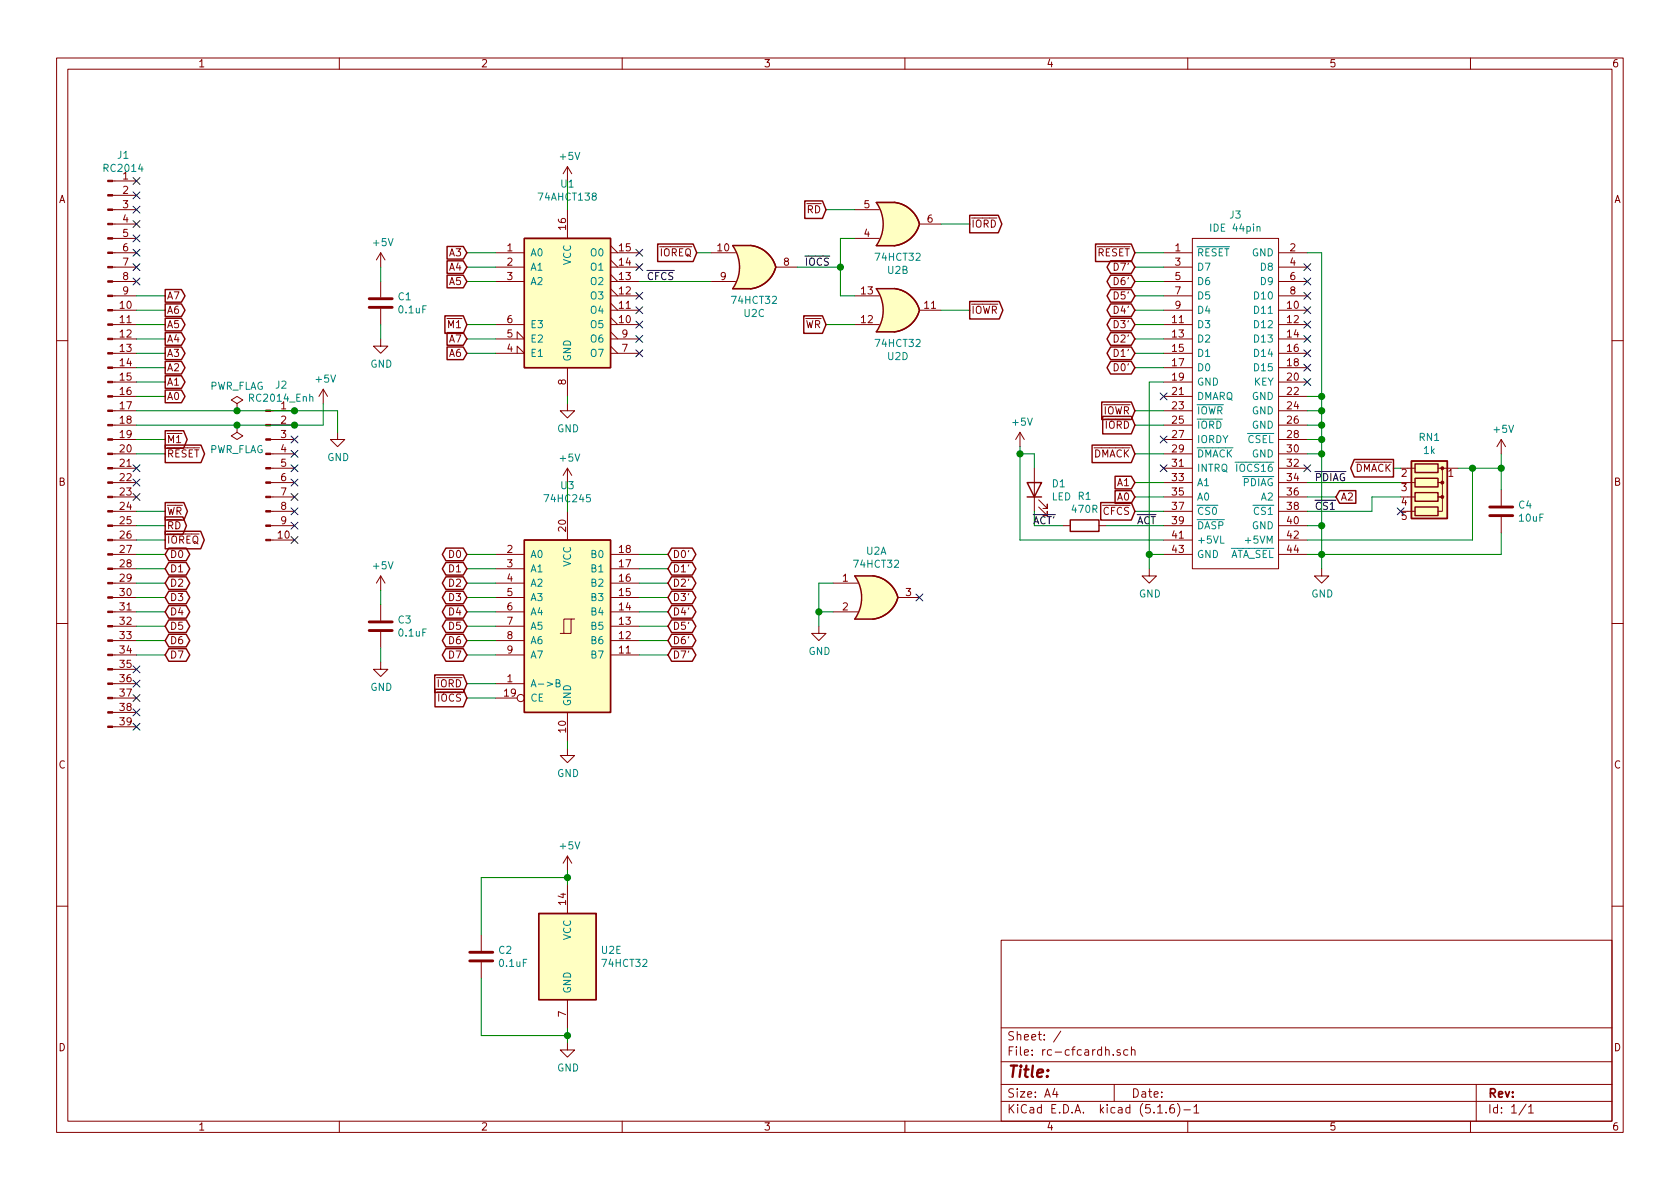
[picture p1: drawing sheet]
EESchema Schematic File Version 4
EELAYER 30 0
EELAYER END
$Descr A4 11693 8268
encoding utf-8
Sheet 1 1
Title ""
Date ""
Rev ""
Comp ""
Comment1 ""
Comment2 ""
Comment3 ""
Comment4 ""
$EndDescr
$Comp
L Connector:Conn_01x39_Male J1
U 1 1
P 750 3150
F 0 "J1" H 858 5231 50  0000 C CNN
F 1 "RC2014" H 858 5140 50  0000 C CNN
F 2 "Connector_PinHeader_2.54mm:PinHeader_1x39_P2.54mm_Vertical" H 750 3150 50  0001 C CNN
F 3 "~" H 750 3150 50  0001 C CNN
	1    750  3150
	1    0    0    -1  
$EndComp
$Comp
L Connector:Conn_01x10_Male J2
U 1 1
P 1850 3250
F 0 "J2" H 1958 3831 50  0000 C CNN
F 1 "RC2014_Enh" H 1958 3740 50  0000 C CNN
F 2 "Connector_PinHeader_2.54mm:PinHeader_1x10_P2.54mm_Vertical" H 1850 3250 50  0001 C CNN
F 3 "~" H 1850 3250 50  0001 C CNN
	1    1850 3250
	1    0    0    -1  
$EndComp
Wire Wire Line
	950  2050 1150 2050
Wire Wire Line
	1150 2150 950  2150
Wire Wire Line
	950  2250 1150 2250
Wire Wire Line
	1150 2350 950  2350
Wire Wire Line
	950  2450 1150 2450
Wire Wire Line
	1150 2550 950  2550
Wire Wire Line
	950  2650 1150 2650
Wire Wire Line
	1150 2750 950  2750
$Comp
L power:GND #PWR0101
U 1 1
P 2350 3000
F 0 "#PWR0101" H 2350 2750 50  0001 C CNN
F 1 "GND" H 2355 2827 50  0000 C CNN
F 2 "" H 2350 3000 50  0001 C CNN
F 3 "" H 2350 3000 50  0001 C CNN
	1    2350 3000
	1    0    0    -1  
$EndComp
Wire Wire Line
	950  2850 1650 2850
Wire Wire Line
	950  2950 1650 2950
Text GLabel 1150 2750 2    50   Output ~ 0
A0
Text GLabel 1150 2650 2    50   Output ~ 0
A1
Text GLabel 1150 2550 2    50   Output ~ 0
A2
Text GLabel 1150 2450 2    50   Output ~ 0
A3
Text GLabel 1150 2350 2    50   Output ~ 0
A4
Text GLabel 1150 2250 2    50   Output ~ 0
A5
Text GLabel 1150 2150 2    50   Output ~ 0
A6
Text GLabel 1150 2050 2    50   Output ~ 0
A7
Text GLabel 1150 3850 2    50   BiDi ~ 0
D0
Text GLabel 1150 3950 2    50   BiDi ~ 0
D1
Text GLabel 1150 4050 2    50   BiDi ~ 0
D2
Text GLabel 1150 4150 2    50   BiDi ~ 0
D3
Text GLabel 1150 4250 2    50   BiDi ~ 0
D4
Text GLabel 1150 4350 2    50   BiDi ~ 0
D5
Text GLabel 1150 4450 2    50   BiDi ~ 0
D6
Text GLabel 1150 4550 2    50   BiDi ~ 0
D7
Wire Wire Line
	950  3850 1150 3850
Wire Wire Line
	950  3950 1150 3950
Wire Wire Line
	950  4050 1150 4050
Wire Wire Line
	950  4150 1150 4150
Wire Wire Line
	950  4250 1150 4250
Wire Wire Line
	950  4350 1150 4350
Wire Wire Line
	950  4450 1150 4450
Wire Wire Line
	950  4550 1150 4550
Text GLabel 1150 3550 2    50   Output ~ 0
~WR
Text GLabel 1150 3650 2    50   Output ~ 0
~RD
Wire Wire Line
	1150 3650 950  3650
Wire Wire Line
	1150 3550 950  3550
NoConn ~ 950  4650
NoConn ~ 950  4750
NoConn ~ 950  4850
NoConn ~ 950  4950
NoConn ~ 950  5050
$Comp
L power:+5V #PWR0105
U 1 1
P 2250 2800
F 0 "#PWR0105" H 2250 2650 50  0001 C CNN
F 1 "+5V" H 2265 2973 50  0000 C CNN
F 2 "" H 2250 2800 50  0001 C CNN
F 3 "" H 2250 2800 50  0001 C CNN
	1    2250 2800
	1    0    0    -1  
$EndComp
$Comp
L power:PWR_FLAG #FLG0101
U 1 1
P 1650 2850
F 0 "#FLG0101" H 1650 2925 50  0001 C CNN
F 1 "PWR_FLAG" H 1650 3023 50  0000 C CNN
F 2 "" H 1650 2850 50  0001 C CNN
F 3 "~" H 1650 2850 50  0001 C CNN
	1    1650 2850
	1    0    0    -1  
$EndComp
$Comp
L power:PWR_FLAG #FLG0102
U 1 1
P 1650 2950
F 0 "#FLG0102" H 1650 3025 50  0001 C CNN
F 1 "PWR_FLAG" H 1650 3123 50  0000 C CNN
F 2 "" H 1650 2950 50  0001 C CNN
F 3 "~" H 1650 2950 50  0001 C CNN
	1    1650 2950
	-1   0    0    1   
$EndComp
Wire Wire Line
	2050 2850 2350 2850
Wire Wire Line
	2350 2850 2350 3000
Wire Wire Line
	2050 2950 2250 2950
Wire Wire Line
	2250 2950 2250 2800
NoConn ~ 2050 3750
NoConn ~ 2050 3650
NoConn ~ 2050 3550
NoConn ~ 2050 3450
NoConn ~ 2050 3350
NoConn ~ 2050 3250
NoConn ~ 2050 3050
NoConn ~ 950  3250
NoConn ~ 950  3350
Text GLabel 1150 3750 2    50   Output ~ 0
~IOREQ
Wire Wire Line
	950  3750 1150 3750
Text GLabel 1150 3150 2    50   Output ~ 0
~RESET
Wire Wire Line
	950  3150 1150 3150
Connection ~ 2050 2850
Connection ~ 2050 2950
Connection ~ 1650 2950
Wire Wire Line
	1650 2950 2050 2950
Connection ~ 1650 2850
Wire Wire Line
	1650 2850 2050 2850
NoConn ~ 2050 3150
NoConn ~ 950  1250
NoConn ~ 950  1350
NoConn ~ 950  1450
NoConn ~ 950  1550
NoConn ~ 950  1650
NoConn ~ 950  1750
NoConn ~ 950  1850
NoConn ~ 950  1950
NoConn ~ 950  3450
Text GLabel 1150 3050 2    50   Output ~ 0
~M1
Wire Wire Line
	950  3050 1150 3050
$Comp
L 74xx:74LS32 U2
U 3 1
P 5250 1850
F 0 "U2" H 5250 2175 50  0000 C CNN
F 1 "74HCT32" H 5250 2084 50  0000 C CNN
F 2 "Package_DIP:DIP-14_W7.62mm_LongPads" H 5250 1850 50  0001 C CNN
F 3 "http://www.ti.com/lit/gpn/sn74LS32" H 5250 1850 50  0001 C CNN
	3    5250 1850
	1    0    0    1   
$EndComp
$Comp
L 74xx:74LS32 U2
U 4 1
P 6250 2150
F 0 "U2" H 6250 2475 50  0000 C CNN
F 1 "74HCT32" H 6250 2384 50  0000 C CNN
F 2 "Package_DIP:DIP-14_W7.62mm_LongPads" H 6250 2150 50  0001 C CNN
F 3 "http://www.ti.com/lit/gpn/sn74LS32" H 6250 2150 50  0001 C CNN
	4    6250 2150
	1    0    0    1   
$EndComp
$Comp
L 74xx:74LS32 U2
U 5 1
P 3950 6650
F 0 "U2" H 4180 6696 50  0000 L CNN
F 1 "74HCT32" H 4180 6605 50  0000 L CNN
F 2 "Package_DIP:DIP-14_W7.62mm_LongPads" H 3950 6650 50  0001 C CNN
F 3 "http://www.ti.com/lit/gpn/sn74LS32" H 3950 6650 50  0001 C CNN
	5    3950 6650
	1    0    0    -1  
$EndComp
Text GLabel 3250 3850 0    50   BiDi ~ 0
D0
Text GLabel 3250 3950 0    50   BiDi ~ 0
D1
Text GLabel 3250 4050 0    50   BiDi ~ 0
D2
Text GLabel 3250 4150 0    50   BiDi ~ 0
D3
Text GLabel 3250 4250 0    50   BiDi ~ 0
D4
Text GLabel 3250 4350 0    50   BiDi ~ 0
D5
Text GLabel 3250 4450 0    50   BiDi ~ 0
D6
Text GLabel 3250 4550 0    50   BiDi ~ 0
D7
Wire Wire Line
	3250 3850 3450 3850
Wire Wire Line
	3250 3950 3450 3950
Wire Wire Line
	3250 4050 3450 4050
Wire Wire Line
	3250 4150 3450 4150
Wire Wire Line
	3250 4250 3450 4250
Wire Wire Line
	3250 4350 3450 4350
Wire Wire Line
	3250 4450 3450 4450
Wire Wire Line
	3250 4550 3450 4550
Text GLabel 4850 1750 0    50   Input ~ 0
~IOREQ
Wire Wire Line
	4850 1750 4950 1750
$Comp
L power:+5V #PWR0102
U 1 1
P 3950 6050
F 0 "#PWR0102" H 3950 5900 50  0001 C CNN
F 1 "+5V" H 3965 6223 50  0000 C CNN
F 2 "" H 3950 6050 50  0001 C CNN
F 3 "" H 3950 6050 50  0001 C CNN
	1    3950 6050
	1    0    0    -1  
$EndComp
$Comp
L power:GND #PWR0103
U 1 1
P 3950 7250
F 0 "#PWR0103" H 3950 7000 50  0001 C CNN
F 1 "GND" H 3955 7077 50  0000 C CNN
F 2 "" H 3950 7250 50  0001 C CNN
F 3 "" H 3950 7250 50  0001 C CNN
	1    3950 7250
	1    0    0    -1  
$EndComp
Wire Wire Line
	3950 6150 3950 6100
Wire Wire Line
	3950 7150 3950 7200
$Comp
L power:+5V #PWR0107
U 1 1
P 3950 3350
F 0 "#PWR0107" H 3950 3200 50  0001 C CNN
F 1 "+5V" H 3965 3523 50  0000 C CNN
F 2 "" H 3950 3350 50  0001 C CNN
F 3 "" H 3950 3350 50  0001 C CNN
	1    3950 3350
	1    0    0    -1  
$EndComp
$Comp
L power:GND #PWR0108
U 1 1
P 3950 5200
F 0 "#PWR0108" H 3950 4950 50  0001 C CNN
F 1 "GND" H 3955 5027 50  0000 C CNN
F 2 "" H 3950 5200 50  0001 C CNN
F 3 "" H 3950 5200 50  0001 C CNN
	1    3950 5200
	1    0    0    -1  
$EndComp
$Comp
L 74xx:74LS245 U3
U 1 1
P 3950 4350
F 0 "U3" H 3950 5331 50  0000 C CNN
F 1 "74HC245" H 3950 5240 50  0000 C CNN
F 2 "Package_DIP:DIP-20_W7.62mm_LongPads" H 3950 4350 50  0001 C CNN
F 3 "http://www.ti.com/lit/gpn/sn74LS245" H 3950 4350 50  0001 C CNN
	1    3950 4350
	1    0    0    -1  
$EndComp
Wire Wire Line
	3950 3350 3950 3550
Wire Wire Line
	3950 5150 3950 5200
$Comp
L power:GND #PWR0109
U 1 1
P 8000 3950
F 0 "#PWR0109" H 8000 3700 50  0001 C CNN
F 1 "GND" H 8005 3777 50  0000 C CNN
F 2 "" H 8000 3950 50  0001 C CNN
F 3 "" H 8000 3950 50  0001 C CNN
	1    8000 3950
	1    0    0    -1  
$EndComp
Wire Wire Line
	8100 2650 8000 2650
$Comp
L power:GND #PWR0110
U 1 1
P 9200 3950
F 0 "#PWR0110" H 9200 3700 50  0001 C CNN
F 1 "GND" H 9205 3777 50  0000 C CNN
F 2 "" H 9200 3950 50  0001 C CNN
F 3 "" H 9200 3950 50  0001 C CNN
	1    9200 3950
	1    0    0    -1  
$EndComp
Wire Wire Line
	9200 1750 9200 2750
$Comp
L Device:R_Network04 RN1
U 1 1
P 9950 3450
F 0 "RN1" V 9533 3450 50  0000 C CNN
F 1 "1k" V 9624 3450 50  0000 C CNN
F 2 "Resistor_THT:R_Array_SIP5" V 10225 3450 50  0001 C CNN
F 3 "http://www.vishay.com/docs/31509/csc.pdf" H 9950 3450 50  0001 C CNN
	1    9950 3450
	0    1    1    0   
$EndComp
Wire Wire Line
	9700 3250 9750 3250
Wire Wire Line
	9750 3350 9100 3350
Wire Wire Line
	9100 3550 9550 3550
Wire Wire Line
	9550 3550 9550 3450
Wire Wire Line
	9550 3450 9750 3450
$Comp
L power:+5V #PWR0111
U 1 1
P 10450 3150
F 0 "#PWR0111" H 10450 3000 50  0001 C CNN
F 1 "+5V" H 10465 3323 50  0000 C CNN
F 2 "" H 10450 3150 50  0001 C CNN
F 3 "" H 10450 3150 50  0001 C CNN
	1    10450 3150
	1    0    0    -1  
$EndComp
Wire Wire Line
	10150 3250 10250 3250
Wire Wire Line
	10450 3250 10450 3150
$Comp
L power:+5V #PWR0112
U 1 1
P 7100 3100
F 0 "#PWR0112" H 7100 2950 50  0001 C CNN
F 1 "+5V" H 7115 3273 50  0000 C CNN
F 2 "" H 7100 3100 50  0001 C CNN
F 3 "" H 7100 3100 50  0001 C CNN
	1    7100 3100
	1    0    0    -1  
$EndComp
Text GLabel 7900 2250 0    50   BiDi ~ 0
D3'
Text GLabel 7900 2150 0    50   BiDi ~ 0
D4'
Text GLabel 7900 2050 0    50   BiDi ~ 0
D5'
Text GLabel 7900 1950 0    50   BiDi ~ 0
D6'
Text GLabel 7900 1850 0    50   BiDi ~ 0
D7'
Text GLabel 7900 2550 0    50   BiDi ~ 0
D0'
Text GLabel 7900 2450 0    50   BiDi ~ 0
D1'
Text GLabel 7900 2350 0    50   BiDi ~ 0
D2'
Text GLabel 7900 3450 0    50   Input ~ 0
A0
Text GLabel 7900 3350 0    50   Input ~ 0
A1
Text GLabel 9300 3450 2    50   Input ~ 0
A2
Wire Wire Line
	7900 3450 8100 3450
Wire Wire Line
	7900 3550 8100 3550
Wire Wire Line
	7700 3650 8100 3650
Wire Wire Line
	7900 2250 8100 2250
Wire Wire Line
	7900 2150 8100 2150
Wire Wire Line
	7900 2050 8100 2050
Wire Wire Line
	7900 1950 8100 1950
Wire Wire Line
	7900 1850 8100 1850
Text GLabel 7900 3550 0    50   Input ~ 0
~CFCS
Text Label 9150 3350 0    50   ~ 0
~PDIAG
Text Label 9150 3550 0    50   ~ 0
~CS1
Text GLabel 7900 1750 0    50   Input ~ 0
~RESET
$Comp
L Device:R R1
U 1 1
P 7550 3650
F 0 "R1" V 7343 3650 50  0000 C CNN
F 1 "470R" V 7434 3650 50  0000 C CNN
F 2 "Resistor_THT:R_Axial_DIN0207_L6.3mm_D2.5mm_P7.62mm_Horizontal" V 7480 3650 50  0001 C CNN
F 3 "~" H 7550 3650 50  0001 C CNN
	1    7550 3650
	0    1    1    0   
$EndComp
$Comp
L Device:LED D1
U 1 1
P 7200 3400
F 0 "D1" V 7239 3282 50  0000 R CNN
F 1 "LED" V 7148 3282 50  0000 R CNN
F 2 "LED_THT:LED_D3.0mm" H 7200 3400 50  0001 C CNN
F 3 "~" H 7200 3400 50  0001 C CNN
	1    7200 3400
	0    -1   -1   0   
$EndComp
Text Label 8050 3650 2    50   ~ 0
~ACT
Text Label 7350 3650 2    50   ~ 0
~ACT'
Wire Wire Line
	7900 2350 8100 2350
Text GLabel 4650 3850 2    50   BiDi ~ 0
D0'
Text GLabel 4650 3950 2    50   BiDi ~ 0
D1'
Text GLabel 4650 4050 2    50   BiDi ~ 0
D2'
Text GLabel 4650 4150 2    50   BiDi ~ 0
D3'
Text GLabel 4650 4250 2    50   BiDi ~ 0
D4'
Text GLabel 4650 4350 2    50   BiDi ~ 0
D5'
Text GLabel 4650 4450 2    50   BiDi ~ 0
D6'
Text GLabel 4650 4550 2    50   BiDi ~ 0
D7'
Wire Wire Line
	4450 4550 4650 4550
Wire Wire Line
	4450 4450 4650 4450
Wire Wire Line
	4450 4350 4650 4350
Wire Wire Line
	4450 4250 4650 4250
Wire Wire Line
	4450 4150 4650 4150
Wire Wire Line
	4450 4050 4650 4050
Wire Wire Line
	4450 3950 4650 3950
Wire Wire Line
	4450 3850 4650 3850
Text GLabel 7900 2950 0    50   Input ~ 0
~IORD
Text GLabel 7900 2850 0    50   Input ~ 0
~IOWR
Wire Wire Line
	5850 1850 5850 2050
Connection ~ 5850 1850
Wire Wire Line
	5550 1850 5850 1850
Wire Wire Line
	5850 1650 5850 1850
$Comp
L 74xx:74LS32 U2
U 2 1
P 6250 1550
F 0 "U2" H 6250 1875 50  0000 C CNN
F 1 "74HCT32" H 6250 1784 50  0000 C CNN
F 2 "Package_DIP:DIP-14_W7.62mm_LongPads" H 6250 1550 50  0001 C CNN
F 3 "http://www.ti.com/lit/gpn/sn74LS32" H 6250 1550 50  0001 C CNN
	2    6250 1550
	1    0    0    1   
$EndComp
Wire Wire Line
	5850 2050 5950 2050
Wire Wire Line
	5850 1650 5950 1650
Wire Wire Line
	6550 2150 6750 2150
Wire Wire Line
	6550 1550 6750 1550
Text GLabel 6750 2150 2    50   Output ~ 0
~IOWR
Text GLabel 6750 1550 2    50   Output ~ 0
~IORD
$Comp
L 74xx:74LS32 U2
U 1 1
P 6100 4150
F 0 "U2" H 6100 4475 50  0000 C CNN
F 1 "74HCT32" H 6100 4384 50  0000 C CNN
F 2 "Package_DIP:DIP-14_W7.62mm_LongPads" H 6100 4150 50  0001 C CNN
F 3 "http://www.ti.com/lit/gpn/sn74LS32" H 6100 4150 50  0001 C CNN
	1    6100 4150
	1    0    0    -1  
$EndComp
Text Label 5600 1850 0    50   ~ 0
~IOCS
NoConn ~ 6400 4150
Text GLabel 3250 4850 0    50   Input ~ 0
~IOCS
Text GLabel 3250 4750 0    50   Input ~ 0
~IORD
Wire Wire Line
	3250 4750 3450 4750
Wire Wire Line
	3250 4850 3450 4850
Wire Wire Line
	5750 1450 5950 1450
Text GLabel 5750 1450 0    50   Input ~ 0
~RD
Wire Wire Line
	5750 2250 5950 2250
Text GLabel 5750 2250 0    50   Input ~ 0
~WR
$Comp
L power:GND #PWR0113
U 1 1
P 5700 4350
F 0 "#PWR0113" H 5700 4100 50  0001 C CNN
F 1 "GND" H 5705 4177 50  0000 C CNN
F 2 "" H 5700 4350 50  0001 C CNN
F 3 "" H 5700 4350 50  0001 C CNN
	1    5700 4350
	1    0    0    -1  
$EndComp
Wire Wire Line
	5700 4350 5700 4250
Wire Wire Line
	5700 4050 5800 4050
Wire Wire Line
	5800 4250 5700 4250
Connection ~ 5700 4250
Wire Wire Line
	5700 4250 5700 4050
Text GLabel 3250 1850 0    50   Input ~ 0
A4
Text GLabel 3250 1950 0    50   Input ~ 0
A5
Text GLabel 3250 2450 0    50   Input ~ 0
A6
Wire Wire Line
	4950 1950 4450 1950
Wire Wire Line
	3950 2750 3950 2800
$Comp
L power:+5V #PWR0106
U 1 1
P 3950 1250
F 0 "#PWR0106" H 3950 1100 50  0001 C CNN
F 1 "+5V" H 3965 1423 50  0000 C CNN
F 2 "" H 3950 1250 50  0001 C CNN
F 3 "" H 3950 1250 50  0001 C CNN
	1    3950 1250
	1    0    0    -1  
$EndComp
Wire Wire Line
	3950 1450 3950 1250
$Comp
L power:GND #PWR0104
U 1 1
P 3950 2800
F 0 "#PWR0104" H 3950 2550 50  0001 C CNN
F 1 "GND" H 3955 2627 50  0000 C CNN
F 2 "" H 3950 2800 50  0001 C CNN
F 3 "" H 3950 2800 50  0001 C CNN
	1    3950 2800
	1    0    0    -1  
$EndComp
Text Label 4500 1950 0    50   ~ 0
~CFCS
NoConn ~ 4450 2450
NoConn ~ 4450 2350
NoConn ~ 4450 2250
NoConn ~ 4450 2050
NoConn ~ 4450 1850
NoConn ~ 4450 1750
Wire Wire Line
	3250 2450 3450 2450
Wire Wire Line
	3250 2350 3450 2350
Wire Wire Line
	3250 2250 3450 2250
Wire Wire Line
	3250 1950 3450 1950
Wire Wire Line
	3250 1850 3450 1850
Wire Wire Line
	3250 1750 3450 1750
Text GLabel 3250 2250 0    50   Input ~ 0
~M1
Text GLabel 3250 1750 0    50   Input ~ 0
A3
Text GLabel 3250 2350 0    50   Input ~ 0
A7
$Comp
L 74xx:74LS138 U1
U 1 1
P 3950 2050
F 0 "U1" H 3950 2831 50  0000 C CNN
F 1 "74AHCT138" H 3950 2740 50  0000 C CNN
F 2 "Package_DIP:DIP-16_W7.62mm_LongPads" H 3950 2050 50  0001 C CNN
F 3 "http://www.ti.com/lit/gpn/sn74LS138" H 3950 2050 50  0001 C CNN
	1    3950 2050
	1    0    0    -1  
$EndComp
NoConn ~ 4450 2150
$Comp
L Device:C C1
U 1 1
P 2650 2100
F 0 "C1" H 2765 2146 50  0000 L CNN
F 1 "0.1uF" H 2765 2055 50  0000 L CNN
F 2 "Capacitor_THT:C_Disc_D3.0mm_W1.6mm_P2.50mm" H 2688 1950 50  0001 C CNN
F 3 "~" H 2650 2100 50  0001 C CNN
	1    2650 2100
	1    0    0    -1  
$EndComp
$Comp
L power:+5V #PWR0114
U 1 1
P 2650 1850
F 0 "#PWR0114" H 2650 1700 50  0001 C CNN
F 1 "+5V" H 2665 2023 50  0000 C CNN
F 2 "" H 2650 1850 50  0001 C CNN
F 3 "" H 2650 1850 50  0001 C CNN
	1    2650 1850
	1    0    0    -1  
$EndComp
Wire Wire Line
	2650 1850 2650 1950
$Comp
L power:GND #PWR0115
U 1 1
P 2650 2350
F 0 "#PWR0115" H 2650 2100 50  0001 C CNN
F 1 "GND" H 2655 2177 50  0000 C CNN
F 2 "" H 2650 2350 50  0001 C CNN
F 3 "" H 2650 2350 50  0001 C CNN
	1    2650 2350
	1    0    0    -1  
$EndComp
Wire Wire Line
	2650 2350 2650 2250
$Comp
L Device:C C3
U 1 1
P 2650 4350
F 0 "C3" H 2765 4396 50  0000 L CNN
F 1 "0.1uF" H 2765 4305 50  0000 L CNN
F 2 "Capacitor_THT:C_Disc_D3.0mm_W1.6mm_P2.50mm" H 2688 4200 50  0001 C CNN
F 3 "~" H 2650 4350 50  0001 C CNN
	1    2650 4350
	1    0    0    -1  
$EndComp
$Comp
L power:+5V #PWR0116
U 1 1
P 2650 4100
F 0 "#PWR0116" H 2650 3950 50  0001 C CNN
F 1 "+5V" H 2665 4273 50  0000 C CNN
F 2 "" H 2650 4100 50  0001 C CNN
F 3 "" H 2650 4100 50  0001 C CNN
	1    2650 4100
	1    0    0    -1  
$EndComp
Wire Wire Line
	2650 4100 2650 4200
$Comp
L power:GND #PWR0117
U 1 1
P 2650 4600
F 0 "#PWR0117" H 2650 4350 50  0001 C CNN
F 1 "GND" H 2655 4427 50  0000 C CNN
F 2 "" H 2650 4600 50  0001 C CNN
F 3 "" H 2650 4600 50  0001 C CNN
	1    2650 4600
	1    0    0    -1  
$EndComp
Wire Wire Line
	2650 4600 2650 4500
$Comp
L Device:C C2
U 1 1
P 3350 6650
F 0 "C2" H 3465 6696 50  0000 L CNN
F 1 "0.1uF" H 3465 6605 50  0000 L CNN
F 2 "Capacitor_THT:C_Disc_D3.0mm_W1.6mm_P2.50mm" H 3388 6500 50  0001 C CNN
F 3 "~" H 3350 6650 50  0001 C CNN
	1    3350 6650
	1    0    0    -1  
$EndComp
Wire Wire Line
	3350 6800 3350 7200
Wire Wire Line
	3350 7200 3950 7200
Connection ~ 3950 7200
Wire Wire Line
	3950 7200 3950 7250
Wire Wire Line
	3350 6500 3350 6100
Wire Wire Line
	3350 6100 3950 6100
Connection ~ 3950 6100
Wire Wire Line
	3950 6100 3950 6050
$Comp
L Device:C C4
U 1 1
P 10450 3550
F 0 "C4" H 10565 3596 50  0000 L CNN
F 1 "10uF" H 10565 3505 50  0000 L CNN
F 2 "Capacitor_THT:C_Disc_D3.8mm_W2.6mm_P2.50mm" H 10488 3400 50  0001 C CNN
F 3 "~" H 10450 3550 50  0001 C CNN
	1    10450 3550
	1    0    0    -1  
$EndComp
$Comp
L rc-cfcardh:IDE_44pin J3
U 1 1
P 8100 1750
F 0 "J3" H 8600 2015 50  0000 C CNN
F 1 "IDE 44pin" H 8600 1924 50  0000 C CNN
F 2 "Connector_PinSocket_2.00mm:PinSocket_2x22_P2.00mm_Horizontal" H 8950 1900 50  0001 L CNN
F 3 "" H 8950 1800 50  0001 L CNN
	1    8100 1750
	1    0    0    -1  
$EndComp
Wire Wire Line
	7100 3100 7100 3150
Wire Wire Line
	8100 3850 8000 3850
Connection ~ 8000 3850
Wire Wire Line
	8000 3850 8000 3950
Wire Wire Line
	7900 2450 8100 2450
Wire Wire Line
	7900 2550 8100 2550
Wire Wire Line
	7900 2950 8100 2950
Wire Wire Line
	7900 2850 8100 2850
NoConn ~ 9100 2650
NoConn ~ 9100 2550
NoConn ~ 9100 2450
NoConn ~ 9100 2350
NoConn ~ 9100 2250
NoConn ~ 9100 2150
NoConn ~ 9100 2050
NoConn ~ 9100 1950
NoConn ~ 9100 1850
Wire Wire Line
	7900 1750 8100 1750
Wire Wire Line
	9200 1750 9100 1750
Wire Wire Line
	9100 2750 9200 2750
Connection ~ 9200 2750
Wire Wire Line
	9200 2750 9200 2850
Wire Wire Line
	9100 2850 9200 2850
Connection ~ 9200 2850
Wire Wire Line
	9200 2850 9200 2950
Wire Wire Line
	9100 2950 9200 2950
Connection ~ 9200 2950
Wire Wire Line
	9200 2950 9200 3050
Wire Wire Line
	9100 3150 9200 3150
Connection ~ 9200 3150
Wire Wire Line
	9300 3450 9100 3450
Wire Wire Line
	7900 3350 8100 3350
NoConn ~ 9100 3250
Wire Wire Line
	8100 3150 7900 3150
NoConn ~ 8100 3250
NoConn ~ 8100 3050
NoConn ~ 8100 2750
NoConn ~ 9750 3550
Text GLabel 9700 3250 0    50   Output ~ 0
~DMACK
Text GLabel 7900 3150 0    50   Input ~ 0
~DMACK
Wire Wire Line
	7400 3650 7200 3650
Wire Wire Line
	7200 3650 7200 3550
Wire Wire Line
	7200 3250 7200 3150
Wire Wire Line
	7200 3150 7100 3150
Connection ~ 7100 3150
Wire Wire Line
	7100 3150 7100 3750
Wire Wire Line
	9200 3150 9200 3650
Wire Wire Line
	9100 3850 9200 3850
Connection ~ 9200 3850
Wire Wire Line
	9200 3850 9200 3950
Wire Wire Line
	9100 3050 9200 3050
Connection ~ 9200 3050
Wire Wire Line
	9200 3050 9200 3150
Wire Wire Line
	9200 3850 10450 3850
Wire Wire Line
	10450 3850 10450 3700
Wire Wire Line
	10450 3400 10450 3250
Connection ~ 10450 3250
Wire Wire Line
	9100 3650 9200 3650
Connection ~ 9200 3650
Wire Wire Line
	9200 3650 9200 3850
Wire Wire Line
	9100 3750 10250 3750
Wire Wire Line
	10250 3750 10250 3250
Connection ~ 10250 3250
Wire Wire Line
	10250 3250 10450 3250
Wire Wire Line
	7100 3750 8100 3750
Wire Wire Line
	8000 2650 8000 3850
$EndSCHEMATC
